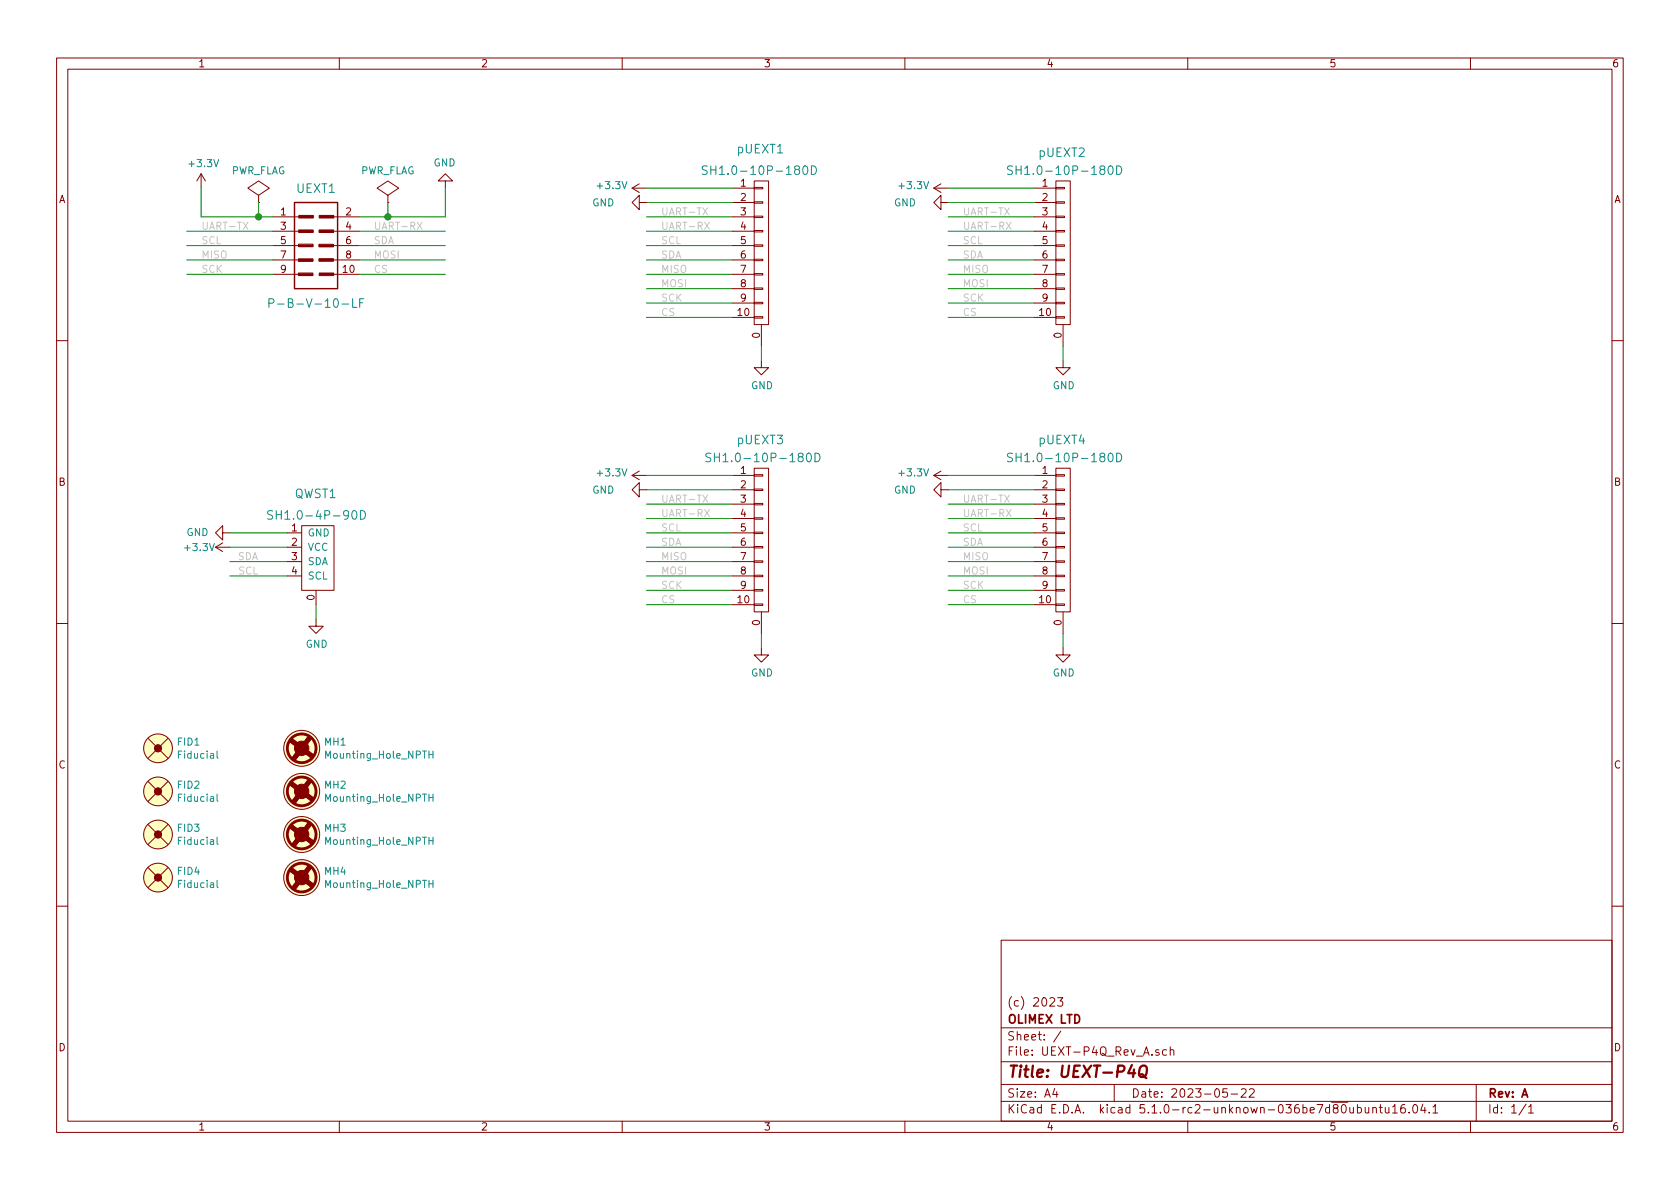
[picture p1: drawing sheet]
EESchema Schematic File Version 4
LIBS:UEXT-P4Q_Rev_A-cache
EELAYER 29 0
EELAYER END
$Descr A4 11693 8268
encoding utf-8
Sheet 1 1
Title "UEXT-P4Q"
Date "2023-05-22"
Rev "A"
Comp "OLIMEX LTD"
Comment1 "(c) 2023"
Comment2 ""
Comment3 ""
Comment4 ""
$EndDescr
$Comp
L UEXT-P4Q_Rev_A:BH10S UEXT1
U 1 1
P 2200 1700
F 0 "UEXT1" H 2200 2100 60  0000 C CNN
F 1 "P-B-V-10-LF" H 2200 1300 60  0000 C CNN
F 2 "OLIMEX_Connectors-FP:GBH-254-SMT-10" H 2192 1653 60  0001 C CNN
F 3 "" H 2192 1653 60  0000 C CNN
	1    2200 1700
	1    0    0    -1  
$EndComp
Wire Wire Line
	1900 1500 1800 1500
Wire Wire Line
	1400 1500 1400 1300
Wire Wire Line
	2500 1500 2700 1500
Wire Wire Line
	3100 1500 3100 1300
$Comp
L UEXT-P4Q_Rev_A:GND #PWR0102
U 1 1
P 3100 1300
F 0 "#PWR0102" H 3100 1050 50  0001 C CNN
F 1 "GND" H 3105 1127 50  0000 C CNN
F 2 "" H 3100 1300 60  0000 C CNN
F 3 "" H 3100 1300 60  0000 C CNN
	1    3100 1300
	-1   0    0    1   
$EndComp
Wire Wire Line
	2500 1600 3100 1600
Wire Wire Line
	2500 1700 3100 1700
Wire Wire Line
	1900 1800 1300 1800
Wire Wire Line
	2500 1800 3100 1800
Wire Wire Line
	2500 1900 3100 1900
Wire Wire Line
	1900 1900 1300 1900
Text Label 1400 1600 0    50   ~ 0
UART-TX
Text Label 2600 1600 0    50   ~ 0
UART-RX
Wire Wire Line
	1300 1600 1900 1600
Wire Wire Line
	1300 1700 1900 1700
Text Label 1400 1700 0    50   ~ 0
SCL
Text Label 2600 1700 0    50   ~ 0
SDA
Text Label 1400 1800 0    50   ~ 0
MISO
Text Label 2600 1800 0    50   ~ 0
MOSI
Text Label 1400 1900 0    50   ~ 0
SCK
Text Label 2600 1900 0    50   ~ 0
CS
Text Label 4600 1600 0    50   ~ 0
UART-RX
Text Label 4600 1800 0    50   ~ 0
SDA
Text Label 4600 2000 0    50   ~ 0
MOSI
Text Label 4600 2200 0    50   ~ 0
CS
Wire Wire Line
	4500 2200 5100 2200
Wire Wire Line
	4500 2000 5100 2000
Wire Wire Line
	4500 1800 5100 1800
Wire Wire Line
	4500 1600 5100 1600
Wire Wire Line
	5100 1900 4500 1900
Wire Wire Line
	5100 2100 4500 2100
Text Label 4600 1500 0    50   ~ 0
UART-TX
Wire Wire Line
	4500 1500 5100 1500
Wire Wire Line
	4500 1700 5100 1700
Text Label 4600 1700 0    50   ~ 0
SCL
Text Label 4600 1900 0    50   ~ 0
MISO
Text Label 4600 2100 0    50   ~ 0
SCK
$Comp
L UEXT-P4Q_Rev_A:PWR_FLAG #FLG0101
U 1 1
P 1800 1400
F 0 "#FLG0101" H 1800 1495 50  0001 C CNN
F 1 "PWR_FLAG" H 1800 1623 50  0000 C CNN
F 2 "" H 1800 1400 60  0000 C CNN
F 3 "" H 1800 1400 60  0000 C CNN
	1    1800 1400
	1    0    0    -1  
$EndComp
$Comp
L UEXT-P4Q_Rev_A:PWR_FLAG #FLG0102
U 1 1
P 2700 1400
F 0 "#FLG0102" H 2700 1495 50  0001 C CNN
F 1 "PWR_FLAG" H 2700 1623 50  0000 C CNN
F 2 "" H 2700 1400 60  0000 C CNN
F 3 "" H 2700 1400 60  0000 C CNN
	1    2700 1400
	1    0    0    -1  
$EndComp
$Comp
L UEXT-P4Q_Rev_A:Fiducial FID4
U 1 1
P 1100 6100
F 0 "FID4" H 1228 6146 50  0000 L CNN
F 1 "Fiducial" H 1228 6055 50  0000 L CNN
F 2 "OLIMEX_Other-FP:Fiducial1x3" H 1110 5875 20  0001 C CNN
F 3 "" V 1050 6100 60  0000 C CNN
	1    1100 6100
	1    0    0    -1  
$EndComp
$Comp
L UEXT-P4Q_Rev_A:Fiducial FID3
U 1 1
P 1100 5800
F 0 "FID3" H 1228 5846 50  0000 L CNN
F 1 "Fiducial" H 1228 5755 50  0000 L CNN
F 2 "OLIMEX_Other-FP:Fiducial1x3" H 1110 5575 20  0001 C CNN
F 3 "" V 1050 5800 60  0000 C CNN
	1    1100 5800
	1    0    0    -1  
$EndComp
$Comp
L UEXT-P4Q_Rev_A:Fiducial FID2
U 1 1
P 1100 5500
F 0 "FID2" H 1228 5546 50  0000 L CNN
F 1 "Fiducial" H 1228 5455 50  0000 L CNN
F 2 "OLIMEX_Other-FP:Fiducial1x3" H 1110 5275 20  0001 C CNN
F 3 "" V 1050 5500 60  0000 C CNN
	1    1100 5500
	1    0    0    -1  
$EndComp
$Comp
L UEXT-P4Q_Rev_A:Mounting_Hole_NPTH MH4
U 1 1
P 2100 6100
F 0 "MH4" H 2253 6146 50  0000 L CNN
F 1 "Mounting_Hole_NPTH" H 2253 6055 50  0000 L CNN
F 2 "OLIMEX_Other-FP:Mounting_hole_3.3mm" H 2050 6100 50  0001 C CNN
F 3 "" H 2050 6100 50  0001 C CNN
	1    2100 6100
	1    0    0    -1  
$EndComp
$Comp
L UEXT-P4Q_Rev_A:Mounting_Hole_NPTH MH3
U 1 1
P 2100 5800
F 0 "MH3" H 2253 5846 50  0000 L CNN
F 1 "Mounting_Hole_NPTH" H 2253 5755 50  0000 L CNN
F 2 "OLIMEX_Other-FP:Mounting_hole_3.3mm" H 2050 5800 50  0001 C CNN
F 3 "" H 2050 5800 50  0001 C CNN
	1    2100 5800
	1    0    0    -1  
$EndComp
$Comp
L UEXT-P4Q_Rev_A:Mounting_Hole_NPTH MH2
U 1 1
P 2100 5500
F 0 "MH2" H 2253 5546 50  0000 L CNN
F 1 "Mounting_Hole_NPTH" H 2253 5455 50  0000 L CNN
F 2 "OLIMEX_Other-FP:Mounting_hole_3.3mm" H 2050 5500 50  0001 C CNN
F 3 "" H 2050 5500 50  0001 C CNN
	1    2100 5500
	1    0    0    -1  
$EndComp
$Comp
L UEXT-P4Q_Rev_A:Mounting_Hole_NPTH MH1
U 1 1
P 2100 5200
F 0 "MH1" H 2253 5246 50  0000 L CNN
F 1 "Mounting_Hole_NPTH" H 2253 5155 50  0000 L CNN
F 2 "OLIMEX_Other-FP:Mounting_hole_3.3mm" H 2050 5200 50  0001 C CNN
F 3 "" H 2050 5200 50  0001 C CNN
	1    2100 5200
	1    0    0    -1  
$EndComp
$Comp
L UEXT-P4Q_Rev_A:+3.3V #PWR0101
U 1 1
P 4500 1300
F 0 "#PWR0101" H 4500 1150 50  0001 C CNN
F 1 "+3.3V" V 4515 1428 50  0000 L CNN
F 2 "" H 4500 1300 60  0000 C CNN
F 3 "" H 4500 1300 60  0000 C CNN
	1    4500 1300
	0    -1   -1   0   
$EndComp
$Comp
L UEXT-P4Q_Rev_A:+3.3V #PWR0104
U 1 1
P 1400 1300
F 0 "#PWR0104" H 1400 1150 50  0001 C CNN
F 1 "+3.3V" H 1415 1473 50  0000 C CNN
F 2 "" H 1400 1300 60  0000 C CNN
F 3 "" H 1400 1300 60  0000 C CNN
	1    1400 1300
	1    0    0    -1  
$EndComp
$Comp
L UEXT-P4Q_Rev_A:GND #PWR0105
U 1 1
P 5300 2500
F 0 "#PWR0105" H 5300 2250 50  0001 C CNN
F 1 "GND" H 5305 2327 50  0000 C CNN
F 2 "" H 5300 2500 60  0000 C CNN
F 3 "" H 5300 2500 60  0000 C CNN
	1    5300 2500
	1    0    0    -1  
$EndComp
Wire Wire Line
	5300 2400 5300 2500
Text Label 1800 4000 2    50   ~ 0
SCL
Text Label 1800 3900 2    50   ~ 0
SDA
$Comp
L UEXT-P4Q_Rev_A:+3.3V #PWR0107
U 1 1
P 1600 3800
F 0 "#PWR0107" H 1600 3650 50  0001 C CNN
F 1 "+3.3V" V 1600 3900 50  0000 L CNN
F 2 "" H 1600 3800 60  0000 C CNN
F 3 "" H 1600 3800 60  0000 C CNN
	1    1600 3800
	0    -1   1    0   
$EndComp
$Comp
L UEXT-P4Q_Rev_A:GND #PWR0109
U 1 1
P 1600 3700
F 0 "#PWR0109" H 1600 3450 50  0001 C CNN
F 1 "GND" V 1600 3475 50  0000 C CNN
F 2 "" H 1600 3700 60  0000 C CNN
F 3 "" H 1600 3700 60  0000 C CNN
	1    1600 3700
	0    1    -1   0   
$EndComp
Wire Wire Line
	2000 4000 1600 4000
Wire Wire Line
	2000 3900 1600 3900
Wire Wire Line
	2000 3800 1600 3800
Wire Wire Line
	2000 3700 1600 3700
$Comp
L UEXT-P4Q_Rev_A:CONN_01X10 pUEXT1
U 1 1
P 5300 1800
F 0 "pUEXT1" H 5125 2575 60  0000 L CNN
F 1 "SH1.0-10P-180D" H 4875 2425 60  0000 L CNN
F 2 "OLIMEX_Connectors-FP:BM10B-SRSS-TB" H 5388 1676 50  0001 L CNN
F 3 "" H 5300 700 50  0000 C CNN
	1    5300 1800
	1    0    0    -1  
$EndComp
Wire Wire Line
	4500 1300 5100 1300
Wire Wire Line
	5100 1400 4500 1400
$Comp
L UEXT-P4Q_Rev_A:GND #PWR0108
U 1 1
P 4500 1400
F 0 "#PWR0108" H 4500 1150 50  0001 C CNN
F 1 "GND" V 4500 1100 50  0000 C CNN
F 2 "" H 4500 1400 60  0000 C CNN
F 3 "" H 4500 1400 60  0000 C CNN
	1    4500 1400
	0    1    1    0   
$EndComp
Wire Wire Line
	2700 1500 2700 1400
Connection ~ 2700 1500
Wire Wire Line
	2700 1500 3100 1500
Wire Wire Line
	1800 1500 1800 1400
Connection ~ 1800 1500
Wire Wire Line
	1800 1500 1400 1500
$Comp
L UEXT-P4Q_Rev_A:Fiducial FID1
U 1 1
P 1100 5200
F 0 "FID1" H 1228 5246 50  0000 L CNN
F 1 "Fiducial" H 1228 5155 50  0000 L CNN
F 2 "OLIMEX_Other-FP:Fiducial1x3" H 1110 4975 20  0001 C CNN
F 3 "" V 1050 5200 60  0000 C CNN
	1    1100 5200
	1    0    0    -1  
$EndComp
Text Label 6700 1600 0    50   ~ 0
UART-RX
Text Label 6700 1800 0    50   ~ 0
SDA
Text Label 6700 2000 0    50   ~ 0
MOSI
Text Label 6700 2200 0    50   ~ 0
CS
Wire Wire Line
	6600 2200 7200 2200
Wire Wire Line
	6600 2000 7200 2000
Wire Wire Line
	6600 1800 7200 1800
Wire Wire Line
	6600 1600 7200 1600
Wire Wire Line
	7200 1900 6600 1900
Wire Wire Line
	7200 2100 6600 2100
Text Label 6700 1500 0    50   ~ 0
UART-TX
Wire Wire Line
	6600 1500 7200 1500
Wire Wire Line
	6600 1700 7200 1700
Text Label 6700 1700 0    50   ~ 0
SCL
Text Label 6700 1900 0    50   ~ 0
MISO
Text Label 6700 2100 0    50   ~ 0
SCK
$Comp
L UEXT-P4Q_Rev_A:+3.3V #PWR?
U 1 1
P 6600 1300
F 0 "#PWR?" H 6600 1150 50  0001 C CNN
F 1 "+3.3V" V 6615 1428 50  0000 L CNN
F 2 "" H 6600 1300 60  0000 C CNN
F 3 "" H 6600 1300 60  0000 C CNN
	1    6600 1300
	0    -1   -1   0   
$EndComp
$Comp
L UEXT-P4Q_Rev_A:GND #PWR?
U 1 1
P 7400 2500
F 0 "#PWR?" H 7400 2250 50  0001 C CNN
F 1 "GND" H 7405 2327 50  0000 C CNN
F 2 "" H 7400 2500 60  0000 C CNN
F 3 "" H 7400 2500 60  0000 C CNN
	1    7400 2500
	1    0    0    -1  
$EndComp
Wire Wire Line
	7400 2400 7400 2500
$Comp
L UEXT-P4Q_Rev_A:CONN_01X10 pUEXT2
U 1 1
P 7400 1800
F 0 "pUEXT2" H 7225 2550 60  0000 L CNN
F 1 "SH1.0-10P-180D" H 7000 2425 60  0000 L CNN
F 2 "OLIMEX_Connectors-FP:BM10B-SRSS-TB" H 7488 1676 50  0001 L CNN
F 3 "" H 7400 700 50  0000 C CNN
	1    7400 1800
	1    0    0    -1  
$EndComp
Wire Wire Line
	6600 1300 7200 1300
Wire Wire Line
	7200 1400 6600 1400
$Comp
L UEXT-P4Q_Rev_A:GND #PWR?
U 1 1
P 6600 1400
F 0 "#PWR?" H 6600 1150 50  0001 C CNN
F 1 "GND" V 6600 1100 50  0000 C CNN
F 2 "" H 6600 1400 60  0000 C CNN
F 3 "" H 6600 1400 60  0000 C CNN
	1    6600 1400
	0    1    1    0   
$EndComp
Text Label 4600 3600 0    50   ~ 0
UART-RX
Text Label 4600 3800 0    50   ~ 0
SDA
Text Label 4600 4000 0    50   ~ 0
MOSI
Text Label 4600 4200 0    50   ~ 0
CS
Wire Wire Line
	4500 4200 5100 4200
Wire Wire Line
	4500 4000 5100 4000
Wire Wire Line
	4500 3800 5100 3800
Wire Wire Line
	4500 3600 5100 3600
Wire Wire Line
	5100 3900 4500 3900
Wire Wire Line
	5100 4100 4500 4100
Text Label 4600 3500 0    50   ~ 0
UART-TX
Wire Wire Line
	4500 3500 5100 3500
Wire Wire Line
	4500 3700 5100 3700
Text Label 4600 3700 0    50   ~ 0
SCL
Text Label 4600 3900 0    50   ~ 0
MISO
Text Label 4600 4100 0    50   ~ 0
SCK
$Comp
L UEXT-P4Q_Rev_A:+3.3V #PWR?
U 1 1
P 4500 3300
F 0 "#PWR?" H 4500 3150 50  0001 C CNN
F 1 "+3.3V" V 4515 3428 50  0000 L CNN
F 2 "" H 4500 3300 60  0000 C CNN
F 3 "" H 4500 3300 60  0000 C CNN
	1    4500 3300
	0    -1   -1   0   
$EndComp
$Comp
L UEXT-P4Q_Rev_A:GND #PWR?
U 1 1
P 5300 4500
F 0 "#PWR?" H 5300 4250 50  0001 C CNN
F 1 "GND" H 5305 4327 50  0000 C CNN
F 2 "" H 5300 4500 60  0000 C CNN
F 3 "" H 5300 4500 60  0000 C CNN
	1    5300 4500
	1    0    0    -1  
$EndComp
Wire Wire Line
	5300 4400 5300 4500
$Comp
L UEXT-P4Q_Rev_A:CONN_01X10 pUEXT3
U 1 1
P 5300 3800
F 0 "pUEXT3" H 5125 4550 60  0000 L CNN
F 1 "SH1.0-10P-180D" H 4900 4425 60  0000 L CNN
F 2 "OLIMEX_Connectors-FP:BM10B-SRSS-TB" H 5388 3676 50  0001 L CNN
F 3 "" H 5300 2700 50  0000 C CNN
	1    5300 3800
	1    0    0    -1  
$EndComp
Wire Wire Line
	4500 3300 5100 3300
Wire Wire Line
	5100 3400 4500 3400
$Comp
L UEXT-P4Q_Rev_A:GND #PWR?
U 1 1
P 4500 3400
F 0 "#PWR?" H 4500 3150 50  0001 C CNN
F 1 "GND" V 4500 3100 50  0000 C CNN
F 2 "" H 4500 3400 60  0000 C CNN
F 3 "" H 4500 3400 60  0000 C CNN
	1    4500 3400
	0    1    1    0   
$EndComp
Text Label 6700 3600 0    50   ~ 0
UART-RX
Text Label 6700 3800 0    50   ~ 0
SDA
Text Label 6700 4000 0    50   ~ 0
MOSI
Text Label 6700 4200 0    50   ~ 0
CS
Wire Wire Line
	6600 4200 7200 4200
Wire Wire Line
	6600 4000 7200 4000
Wire Wire Line
	6600 3800 7200 3800
Wire Wire Line
	6600 3600 7200 3600
Wire Wire Line
	7200 3900 6600 3900
Wire Wire Line
	7200 4100 6600 4100
Text Label 6700 3500 0    50   ~ 0
UART-TX
Wire Wire Line
	6600 3500 7200 3500
Wire Wire Line
	6600 3700 7200 3700
Text Label 6700 3700 0    50   ~ 0
SCL
Text Label 6700 3900 0    50   ~ 0
MISO
Text Label 6700 4100 0    50   ~ 0
SCK
$Comp
L UEXT-P4Q_Rev_A:+3.3V #PWR?
U 1 1
P 6600 3300
F 0 "#PWR?" H 6600 3150 50  0001 C CNN
F 1 "+3.3V" V 6615 3428 50  0000 L CNN
F 2 "" H 6600 3300 60  0000 C CNN
F 3 "" H 6600 3300 60  0000 C CNN
	1    6600 3300
	0    -1   -1   0   
$EndComp
$Comp
L UEXT-P4Q_Rev_A:GND #PWR?
U 1 1
P 7400 4500
F 0 "#PWR?" H 7400 4250 50  0001 C CNN
F 1 "GND" H 7405 4327 50  0000 C CNN
F 2 "" H 7400 4500 60  0000 C CNN
F 3 "" H 7400 4500 60  0000 C CNN
	1    7400 4500
	1    0    0    -1  
$EndComp
Wire Wire Line
	7400 4400 7400 4500
$Comp
L UEXT-P4Q_Rev_A:CONN_01X10 pUEXT4
U 1 1
P 7400 3800
F 0 "pUEXT4" H 7225 4550 60  0000 L CNN
F 1 "SH1.0-10P-180D" H 7000 4425 60  0000 L CNN
F 2 "OLIMEX_Connectors-FP:BM10B-SRSS-TB" H 7488 3676 50  0001 L CNN
F 3 "" H 7400 2700 50  0000 C CNN
	1    7400 3800
	1    0    0    -1  
$EndComp
Wire Wire Line
	6600 3300 7200 3300
Wire Wire Line
	7200 3400 6600 3400
$Comp
L UEXT-P4Q_Rev_A:GND #PWR?
U 1 1
P 6600 3400
F 0 "#PWR?" H 6600 3150 50  0001 C CNN
F 1 "GND" V 6600 3100 50  0000 C CNN
F 2 "" H 6600 3400 60  0000 C CNN
F 3 "" H 6600 3400 60  0000 C CNN
	1    6600 3400
	0    1    1    0   
$EndComp
$Comp
L UEXT-P4Q_Rev_A:GND #PWR?
U 1 1
P 2200 4300
F 0 "#PWR?" H 2200 4050 50  0001 C CNN
F 1 "GND" H 2205 4127 50  0000 C CNN
F 2 "" H 2200 4300 60  0000 C CNN
F 3 "" H 2200 4300 60  0000 C CNN
	1    2200 4300
	1    0    0    -1  
$EndComp
Wire Wire Line
	2200 4200 2200 4300
$Comp
L UEXT-P4Q_Rev_A:QWST QWST1
U 1 1
P 2200 3800
F 0 "QWST1" H 2350 4175 60  0000 R CNN
F 1 "SH1.0-4P-90D" H 2550 4025 60  0000 R CNN
F 2 "OLIMEX_Connectors-FP:SM04B-SRSS-TB" H 1700 3850 50  0001 C CNN
F 3 "" H 1700 3850 50  0001 C CNN
	1    2200 3800
	-1   0    0    -1  
$EndComp
$EndSCHEMATC
